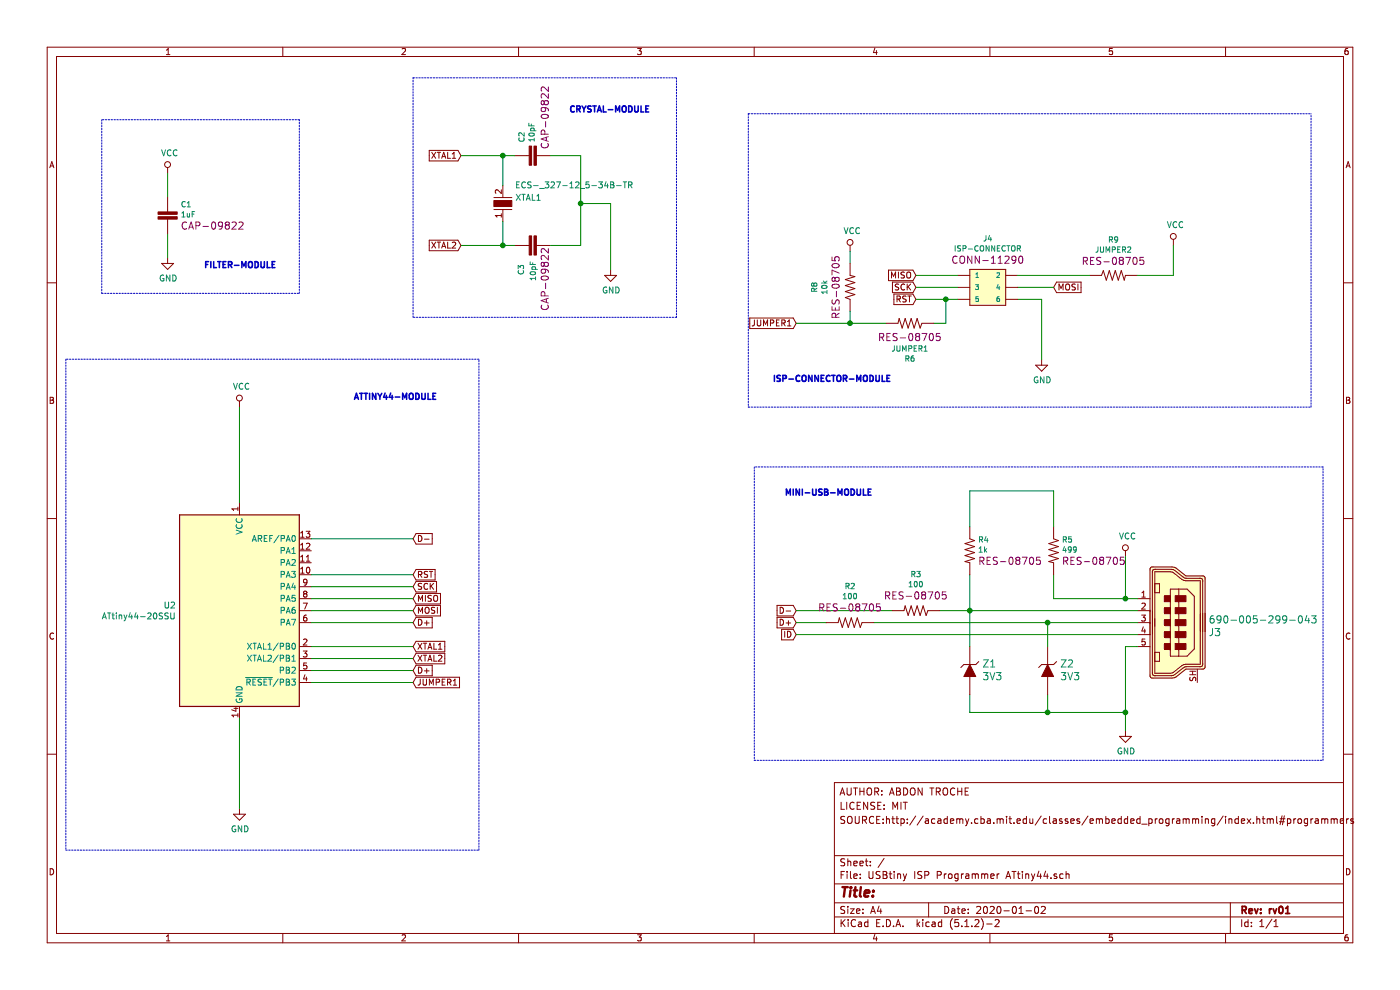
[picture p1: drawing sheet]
EESchema Schematic File Version 4
LIBS:USBtiny ISP Programmer ATtiny44-cache
EELAYER 29 0
EELAYER END
$Descr A4 11693 8268
encoding utf-8
Sheet 1 1
Title ""
Date "2020-01-02"
Rev "rv01"
Comp ""
Comment1 ""
Comment2 "SOURCE:http://academy.cba.mit.edu/classes/embedded_programming/index.html#programmers"
Comment3 "LICENSE: MIT"
Comment4 "AUTHOR: ABDON TROCHE"
$EndDescr
$Comp
L dk_USB-DVI-HDMI-Connectors:690-005-299-043 J3
U 1 1
P 10400 5900
F 0 "J3" H 10707 6521 60  0000 R CNN
F 1 "690-005-299-043" H 10707 6627 60  0000 R CNN
F 2 "digikey-footprints:USB_Mini_B_Female_690-005-299-043" H 10600 6100 60  0001 L CNN
F 3 "http://files.edac.net/690-005-299-043.pdf" H 10600 6200 60  0001 L CNN
F 4 "151-1206-1-ND" H 10600 6300 60  0001 L CNN "Digi-Key_PN"
F 5 "690-005-299-043" H 10600 6400 60  0001 L CNN "MPN"
F 6 "Connectors, Interconnects" H 10600 6500 60  0001 L CNN "Category"
F 7 "USB, DVI, HDMI Connectors" H 10600 6600 60  0001 L CNN "Family"
F 8 "http://files.edac.net/690-005-299-043.pdf" H 10600 6700 60  0001 L CNN "DK_Datasheet_Link"
F 9 "/product-detail/en/edac-inc/690-005-299-043/151-1206-1-ND/4312192" H 10600 6800 60  0001 L CNN "DK_Detail_Page"
F 10 "CONN RCPT USB2.0 MINI B SMD R/A" H 10600 6900 60  0001 L CNN "Description"
F 11 "EDAC Inc." H 10600 7000 60  0001 L CNN "Manufacturer"
F 12 "Active" H 10600 7100 60  0001 L CNN "Status"
	1    10400 5900
	-1   0    0    -1  
$EndComp
$Comp
L power:GND #PWR0102
U 1 1
P 8700 3000
F 0 "#PWR0102" H 8700 2750 50  0001 C CNN
F 1 "GND" H 8705 2827 50  0000 C CNN
F 2 "" H 8700 3000 50  0001 C CNN
F 3 "" H 8700 3000 50  0001 C CNN
	1    8700 3000
	1    0    0    -1  
$EndComp
$Comp
L power:GND #PWR0103
U 1 1
P 9400 6100
F 0 "#PWR0103" H 9400 5850 50  0001 C CNN
F 1 "GND" H 9405 5927 50  0000 C CNN
F 2 "" H 9400 6100 50  0001 C CNN
F 3 "" H 9400 6100 50  0001 C CNN
	1    9400 6100
	1    0    0    -1  
$EndComp
$Comp
L power:VCC #PWR0104
U 1 1
P 9400 4650
F 0 "#PWR0104" H 9400 4500 50  0001 C CNN
F 1 "VCC" H 9417 4823 50  0000 C CNN
F 2 "" H 9400 4650 50  0001 C CNN
F 3 "" H 9400 4650 50  0001 C CNN
	1    9400 4650
	1    0    0    -1  
$EndComp
$Comp
L power:VCC #PWR0105
U 1 1
P 1400 1450
F 0 "#PWR0105" H 1400 1300 50  0001 C CNN
F 1 "VCC" H 1417 1623 50  0000 C CNN
F 2 "" H 1400 1450 50  0001 C CNN
F 3 "" H 1400 1450 50  0001 C CNN
	1    1400 1450
	1    0    0    -1  
$EndComp
$Comp
L power:GND #PWR0106
U 1 1
P 1400 2150
F 0 "#PWR0106" H 1400 1900 50  0001 C CNN
F 1 "GND" H 1405 1977 50  0000 C CNN
F 2 "" H 1400 2150 50  0001 C CNN
F 3 "" H 1400 2150 50  0001 C CNN
	1    1400 2150
	1    0    0    -1  
$EndComp
Wire Wire Line
	1400 1450 1400 1650
Wire Wire Line
	1400 1950 1400 2150
$Comp
L power:VCC #PWR0107
U 1 1
P 2000 3400
F 0 "#PWR0107" H 2000 3250 50  0001 C CNN
F 1 "VCC" H 2017 3573 50  0000 C CNN
F 2 "" H 2000 3400 50  0001 C CNN
F 3 "" H 2000 3400 50  0001 C CNN
	1    2000 3400
	1    0    0    -1  
$EndComp
$Comp
L power:GND #PWR0108
U 1 1
P 2000 6750
F 0 "#PWR0108" H 2000 6500 50  0001 C CNN
F 1 "GND" H 2005 6577 50  0000 C CNN
F 2 "" H 2000 6750 50  0001 C CNN
F 3 "" H 2000 6750 50  0001 C CNN
	1    2000 6750
	1    0    0    -1  
$EndComp
Wire Wire Line
	9500 5100 8100 5100
Wire Wire Line
	9400 4650 9400 5000
Wire Wire Line
	9400 5000 9500 5000
Wire Wire Line
	9400 5400 9500 5400
Text GLabel 6650 5300 0    50   Input ~ 0
ID
Wire Wire Line
	8100 5800 8100 5950
Wire Wire Line
	8100 5950 8750 5950
Wire Wire Line
	8750 5950 8750 5800
Wire Wire Line
	8750 5950 9400 5950
Wire Wire Line
	9400 5400 9400 5950
Connection ~ 8750 5950
Connection ~ 9400 5950
Wire Wire Line
	7850 5100 8100 5100
Connection ~ 8100 5100
Text GLabel 6650 5200 0    50   Input ~ 0
D+
Text GLabel 6650 5100 0    50   Input ~ 0
D-
Wire Wire Line
	6650 5100 7450 5100
Wire Wire Line
	6650 5200 6900 5200
Wire Wire Line
	6650 5300 9500 5300
Wire Wire Line
	8800 4800 8800 5000
Wire Wire Line
	8800 5000 9400 5000
Connection ~ 9400 5000
Wire Wire Line
	8800 4400 8800 4100
Wire Wire Line
	8100 4100 8100 4400
Wire Wire Line
	8100 4100 8800 4100
Wire Wire Line
	8100 4800 8100 5100
Wire Notes Line
	6300 3900 6300 6350
Wire Notes Line
	6300 6350 11050 6350
Wire Notes Line
	11050 6350 11050 3900
Wire Notes Line
	11050 3900 6300 3900
Text Notes 6550 4150 0    50   ~ 10
MINI-USB-MODULE\n
Wire Wire Line
	8700 2500 8700 3000
Text GLabel 8800 2400 2    50   Input ~ 0
MOSI
Text GLabel 3450 5100 2    50   Input ~ 0
MOSI
Text GLabel 7650 2500 0    50   Input ~ 0
RST
Text GLabel 3450 4800 2    50   Input ~ 0
RST
Text GLabel 7650 2400 0    50   Input ~ 0
SCK
Text GLabel 7650 2300 0    50   Input ~ 0
MISO
Text GLabel 3450 4900 2    50   Input ~ 0
SCK
Text GLabel 3450 5000 2    50   Input ~ 0
MISO
Text GLabel 3450 4500 2    50   Input ~ 0
D-
Text GLabel 3450 5200 2    50   Input ~ 0
D+
Wire Notes Line
	6250 950  6250 3400
Wire Notes Line
	10950 3400 10950 950 
Wire Notes Line
	850  1000 850  2450
Wire Notes Line
	850  2450 2500 2450
Wire Notes Line
	2500 2450 2500 1000
Wire Notes Line
	2500 1000 850  1000
Text Notes 2950 3350 0    50   ~ 10
ATTINY44-MODULE\n
Text Notes 1700 2250 0    50   ~ 10
FILTER-MODULE\n
Text Notes 6450 3200 0    50   ~ 10
ISP-CONNECTOR-MODULE\n
Wire Wire Line
	8500 2400 8800 2400
Wire Wire Line
	8500 2500 8700 2500
Wire Wire Line
	7650 2500 7900 2500
Wire Wire Line
	7650 2300 8000 2300
$Comp
L SparkFun-Connectors:CONN_03X2FEMALE_SMD J4
U 1 1
P 8250 2400
F 0 "J4" H 8250 2810 45  0000 C CNN
F 1 "ISP-CONNECTOR" H 8250 2726 45  0000 C CNN
F 2 "2X3_SMD" H 8250 2700 20  0001 C CNN
F 3 "" H 8250 2400 50  0001 C CNN
F 4 "CONN-11290" H 8250 2631 60  0000 C CNN "Field4"
	1    8250 2400
	1    0    0    -1  
$EndComp
$Comp
L SparkFun-Capacitors:1.0UF-1206-50V-10% C1
U 1 1
P 1400 1850
F 0 "C1" H 1508 1995 45  0000 L CNN
F 1 "1uF" H 1508 1911 45  0000 L CNN
F 2 "1206" H 1400 2100 20  0001 C CNN
F 3 "" H 1400 1850 50  0001 C CNN
F 4 "CAP-09822" H 1508 1816 60  0000 L CNN "Field4"
	1    1400 1850
	1    0    0    -1  
$EndComp
$Comp
L SparkFun-Resistors:10OHM-1206-1_4W-1% R6
U 1 1
P 7600 2700
F 0 "R6" H 7600 3000 45  0000 C CNN
F 1 "JUMPER1" H 7600 2916 45  0000 C CNN
F 2 "1206" H 7600 2850 20  0001 C CNN
F 3 "" H 7600 2700 60  0001 C CNN
F 4 "RES-08705" H 7600 2821 60  0000 C CNN "Field4"
	1    7600 2700
	-1   0    0    1   
$EndComp
$Comp
L SparkFun-Resistors:10OHM-1206-1_4W-1% R4
U 1 1
P 8100 4600
F 0 "R4" V 8005 4668 45  0000 L CNN
F 1 "1k" V 8089 4668 45  0000 L CNN
F 2 "1206" H 8100 4750 20  0001 C CNN
F 3 "" H 8100 4600 60  0001 C CNN
F 4 "RES-08705" V 8184 4668 60  0000 L CNN "Field4"
	1    8100 4600
	0    1    1    0   
$EndComp
$Comp
L SparkFun-Resistors:10OHM-1206-1_4W-1% R5
U 1 1
P 8800 4600
F 0 "R5" V 8705 4668 45  0000 L CNN
F 1 "499" V 8789 4668 45  0000 L CNN
F 2 "1206" H 8800 4750 20  0001 C CNN
F 3 "" H 8800 4600 60  0001 C CNN
F 4 "RES-08705" V 8884 4668 60  0000 L CNN "Field4"
	1    8800 4600
	0    1    1    0   
$EndComp
$Comp
L SparkFun-Resistors:10OHM-1206-1_4W-1% R2
U 1 1
P 7100 5200
F 0 "R2" H 7100 4900 45  0000 C CNN
F 1 "100" H 7100 4984 45  0000 C CNN
F 2 "1206" H 7100 5350 20  0001 C CNN
F 3 "" H 7100 5200 60  0001 C CNN
F 4 "RES-08705" H 7100 5079 60  0000 C CNN "Field4"
	1    7100 5200
	-1   0    0    1   
$EndComp
$Comp
L SparkFun-Resistors:10OHM-1206-1_4W-1% R3
U 1 1
P 7650 5100
F 0 "R3" H 7650 4800 45  0000 C CNN
F 1 "100" H 7650 4884 45  0000 C CNN
F 2 "1206" H 7650 5250 20  0001 C CNN
F 3 "" H 7650 5100 60  0001 C CNN
F 4 "RES-08705" H 7650 4979 60  0000 C CNN "Field4"
	1    7650 5100
	-1   0    0    1   
$EndComp
$Comp
L dk_Diodes-Zener-Single:MMSZ5231B-7-F Z2
U 1 1
P 8750 5600
F 0 "Z2" V 8803 5497 60  0000 R CNN
F 1 "3V3" V 8697 5497 60  0000 R CNN
F 2 "digikey-footprints:SOD-123" H 8950 5800 60  0001 L CNN
F 3 "https://www.diodes.com/assets/Datasheets/ds18010.pdf" H 8950 5900 60  0001 L CNN
F 4 "MMSZ5231B-FDICT-ND" H 8950 6000 60  0001 L CNN "Digi-Key_PN"
F 5 "MMSZ5231B-7-F" H 8950 6100 60  0001 L CNN "MPN"
F 6 "Discrete Semiconductor Products" H 8950 6200 60  0001 L CNN "Category"
F 7 "Diodes - Zener - Single" H 8950 6300 60  0001 L CNN "Family"
F 8 "https://www.diodes.com/assets/Datasheets/ds18010.pdf" H 8950 6400 60  0001 L CNN "DK_Datasheet_Link"
F 9 "/product-detail/en/diodes-incorporated/MMSZ5231B-7-F/MMSZ5231B-FDICT-ND/755506" H 8950 6500 60  0001 L CNN "DK_Detail_Page"
F 10 "DIODE ZENER 5.1V 500MW SOD123" H 8950 6600 60  0001 L CNN "Description"
F 11 "Diodes Incorporated" H 8950 6700 60  0001 L CNN "Manufacturer"
F 12 "Active" H 8950 6800 60  0001 L CNN "Status"
	1    8750 5600
	0    -1   -1   0   
$EndComp
$Comp
L dk_Diodes-Zener-Single:MMSZ5231B-7-F Z1
U 1 1
P 8100 5600
F 0 "Z1" V 8153 5497 60  0000 R CNN
F 1 "3V3" V 8047 5497 60  0000 R CNN
F 2 "digikey-footprints:SOD-123" H 8300 5800 60  0001 L CNN
F 3 "https://www.diodes.com/assets/Datasheets/ds18010.pdf" H 8300 5900 60  0001 L CNN
F 4 "MMSZ5231B-FDICT-ND" H 8300 6000 60  0001 L CNN "Digi-Key_PN"
F 5 "MMSZ5231B-7-F" H 8300 6100 60  0001 L CNN "MPN"
F 6 "Discrete Semiconductor Products" H 8300 6200 60  0001 L CNN "Category"
F 7 "Diodes - Zener - Single" H 8300 6300 60  0001 L CNN "Family"
F 8 "https://www.diodes.com/assets/Datasheets/ds18010.pdf" H 8300 6400 60  0001 L CNN "DK_Datasheet_Link"
F 9 "/product-detail/en/diodes-incorporated/MMSZ5231B-7-F/MMSZ5231B-FDICT-ND/755506" H 8300 6500 60  0001 L CNN "DK_Detail_Page"
F 10 "DIODE ZENER 5.1V 500MW SOD123" H 8300 6600 60  0001 L CNN "Description"
F 11 "Diodes Incorporated" H 8300 6700 60  0001 L CNN "Manufacturer"
F 12 "Active" H 8300 6800 60  0001 L CNN "Status"
	1    8100 5600
	0    -1   -1   0   
$EndComp
Wire Wire Line
	7300 5200 8750 5200
Wire Wire Line
	8100 5400 8100 5100
Wire Wire Line
	8750 5400 8750 5200
Connection ~ 8750 5200
Wire Wire Line
	8750 5200 9500 5200
$Comp
L MCU_Microchip_ATtiny:ATtiny44-20SSU U2
U 1 1
P 2000 5100
F 0 "U2" H 1471 5146 50  0000 R CNN
F 1 "ATtiny44-20SSU" H 1471 5055 50  0000 R CNN
F 2 "Package_SO:SOIC-14_3.9x8.7mm_P1.27mm" H 2000 5100 50  0001 C CIN
F 3 "http://ww1.microchip.com/downloads/en/DeviceDoc/doc8006.pdf" H 2000 5100 50  0001 C CNN
	1    2000 5100
	1    0    0    -1  
$EndComp
Wire Wire Line
	2000 3400 2000 4200
Wire Wire Line
	2000 6000 2000 6750
$Comp
L SparkFun-Capacitors:1.0UF-1206-50V-10% C2
U 1 1
P 4500 1300
F 0 "C2" H 4608 1445 45  0000 L CNN
F 1 "10pF" H 4608 1361 45  0000 L CNN
F 2 "1206" H 4500 1550 20  0001 C CNN
F 3 "" H 4500 1300 50  0001 C CNN
F 4 "CAP-09822" H 4550 1250 60  0000 L CNN "Field4"
	1    4500 1300
	0    -1   -1   0   
$EndComp
$Comp
L dk_Crystals:ECS-_327-12_5-34B-TR XTAL1
U 1 1
P 4200 1700
F 0 "XTAL1" V 4246 1597 50  0000 R CNN
F 1 "ECS-_327-12_5-34B-TR" V 4350 1600 50  0000 R CNN
F 2 "digikey-footprints:SMD-2_3.2x1.5mm" H 4400 1900 60  0001 L CNN
F 3 "http://www.ecsxtal.com/store/pdf/ecx-31b.pdf" H 4400 2000 60  0001 L CNN
F 4 "XC1617CT-ND" H 4400 2100 60  0001 L CNN "Digi-Key_PN"
F 5 "ECS-.327-12.5-34B-TR" H 4400 2200 60  0001 L CNN "MPN"
F 6 "Crystals, Oscillators, Resonators" H 4400 2300 60  0001 L CNN "Category"
F 7 "Crystals" H 4400 2400 60  0001 L CNN "Family"
F 8 "http://www.ecsxtal.com/store/pdf/ecx-31b.pdf" H 4400 2500 60  0001 L CNN "DK_Datasheet_Link"
F 9 "/product-detail/en/ecs-inc/ECS-.327-12.5-34B-TR/XC1617CT-ND/1693786" H 4400 2600 60  0001 L CNN "DK_Detail_Page"
F 10 "CRYSTAL 32.7680KHZ 12.5PF SMD" H 4400 2700 60  0001 L CNN "Description"
F 11 "ECS Inc." H 4400 2800 60  0001 L CNN "Manufacturer"
F 12 "Active" H 4400 2900 60  0001 L CNN "Status"
	1    4200 1700
	0    -1   -1   0   
$EndComp
$Comp
L SparkFun-Capacitors:1.0UF-1206-50V-10% C3
U 1 1
P 4500 2050
F 0 "C3" H 4250 2200 45  0000 L CNN
F 1 "10pF" H 4200 2100 45  0000 L CNN
F 2 "1206" H 4500 2300 20  0001 C CNN
F 3 "" H 4500 2050 50  0001 C CNN
F 4 "CAP-09822" H 3950 2000 60  0000 L CNN "Field4"
	1    4500 2050
	0    -1   -1   0   
$EndComp
Wire Wire Line
	4300 1300 4200 1300
Wire Wire Line
	4200 1300 4200 1550
Wire Wire Line
	4300 2050 4200 2050
Wire Wire Line
	4200 2050 4200 1850
Wire Wire Line
	4600 2050 4850 2050
Wire Wire Line
	4850 2050 4850 1700
Wire Wire Line
	4850 1300 4600 1300
$Comp
L power:GND #PWR0111
U 1 1
P 5100 2250
F 0 "#PWR0111" H 5100 2000 50  0001 C CNN
F 1 "GND" H 5105 2077 50  0000 C CNN
F 2 "" H 5100 2250 50  0001 C CNN
F 3 "" H 5100 2250 50  0001 C CNN
	1    5100 2250
	1    0    0    -1  
$EndComp
Wire Wire Line
	4850 1700 5100 1700
Wire Wire Line
	5100 1700 5100 2250
Connection ~ 4850 1700
Wire Wire Line
	4850 1700 4850 1300
Text GLabel 3850 1300 0    50   Input ~ 0
XTAL1
Text GLabel 3850 2050 0    50   Input ~ 0
XTAL2
Wire Wire Line
	3850 1300 4200 1300
Connection ~ 4200 1300
Wire Wire Line
	3850 2050 4200 2050
Connection ~ 4200 2050
Text GLabel 3450 5400 2    50   Input ~ 0
XTAL1
Text GLabel 3450 5500 2    50   Input ~ 0
XTAL2
Wire Wire Line
	2600 5400 3450 5400
Wire Wire Line
	2600 5500 3450 5500
Wire Wire Line
	2600 5200 3450 5200
Wire Wire Line
	2600 4500 3450 4500
Wire Wire Line
	2600 4900 3450 4900
Wire Wire Line
	2600 5000 3450 5000
Wire Wire Line
	2600 4800 3450 4800
Wire Wire Line
	2600 5100 3450 5100
Text GLabel 3450 5600 2    50   Input ~ 0
D+
Wire Wire Line
	3450 5600 2600 5600
$Comp
L SparkFun-Resistors:10OHM-1206-1_4W-1% R8
U 1 1
P 7100 2400
F 0 "R8" H 7100 2700 45  0000 C CNN
F 1 "10k" H 7100 2616 45  0000 C CNN
F 2 "1206" H 7100 2550 20  0001 C CNN
F 3 "" H 7100 2400 60  0001 C CNN
F 4 "RES-08705" H 7100 2521 60  0000 C CNN "Field4"
	1    7100 2400
	0    -1   -1   0   
$EndComp
Wire Notes Line
	6250 3400 10950 3400
Wire Notes Line
	6250 950  10950 950 
Text GLabel 6650 2700 0    50   Input ~ 0
JUMPER1
Text GLabel 3450 5700 2    50   Input ~ 0
JUMPER1
Wire Wire Line
	3450 5700 2600 5700
$Comp
L SparkFun-Resistors:10OHM-1206-1_4W-1% R9
U 1 1
P 9300 2300
F 0 "R9" H 9300 2600 45  0000 C CNN
F 1 "JUMPER2" H 9300 2516 45  0000 C CNN
F 2 "1206" H 9300 2450 20  0001 C CNN
F 3 "" H 9300 2300 60  0001 C CNN
F 4 "RES-08705" H 9300 2421 60  0000 C CNN "Field4"
	1    9300 2300
	1    0    0    -1  
$EndComp
Wire Wire Line
	7800 2700 7900 2700
Wire Wire Line
	7900 2700 7900 2500
Connection ~ 7900 2500
Wire Wire Line
	7900 2500 8000 2500
$Comp
L power:VCC #PWR0112
U 1 1
P 9800 2050
F 0 "#PWR0112" H 9800 1900 50  0001 C CNN
F 1 "VCC" H 9817 2223 50  0000 C CNN
F 2 "" H 9800 2050 50  0001 C CNN
F 3 "" H 9800 2050 50  0001 C CNN
	1    9800 2050
	1    0    0    -1  
$EndComp
Wire Wire Line
	9500 2300 9800 2300
Wire Wire Line
	9800 2300 9800 2050
$Comp
L power:VCC #PWR0101
U 1 1
P 7100 2100
F 0 "#PWR0101" H 7100 1950 50  0001 C CNN
F 1 "VCC" H 7117 2273 50  0000 C CNN
F 2 "" H 7100 2100 50  0001 C CNN
F 3 "" H 7100 2100 50  0001 C CNN
	1    7100 2100
	1    0    0    -1  
$EndComp
Wire Wire Line
	7100 2100 7100 2200
Wire Wire Line
	7100 2600 7100 2700
Wire Wire Line
	7100 2700 7400 2700
Wire Wire Line
	6650 2700 7100 2700
Connection ~ 7100 2700
Text Notes 4750 950  0    50   ~ 10
CRYSTAL-MODULE\n
Wire Notes Line
	3450 2650 3450 650 
Wire Notes Line
	3450 650  5650 650 
Wire Notes Line
	5650 650  5650 2650
Wire Notes Line
	5650 2650 3450 2650
Wire Notes Line
	550  3000 550  7100
Wire Notes Line
	550  7100 4000 7100
Wire Notes Line
	4000 7100 4000 3000
Wire Notes Line
	4000 3000 550  3000
Wire Wire Line
	9400 5950 9400 6100
Wire Wire Line
	7650 2400 8000 2400
Wire Wire Line
	8500 2300 9100 2300
$EndSCHEMATC
